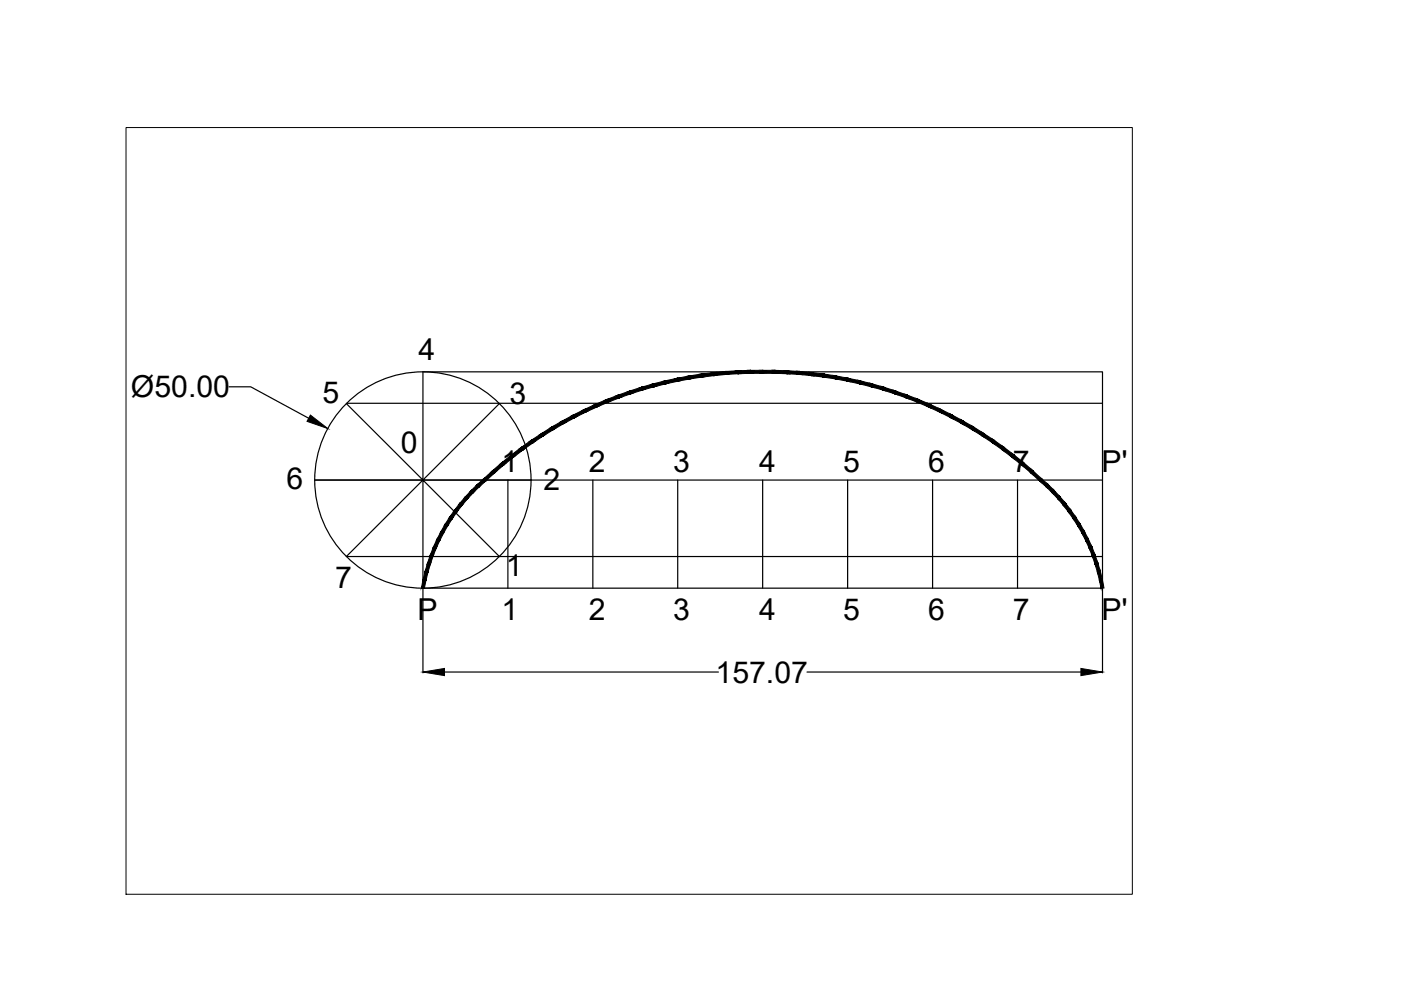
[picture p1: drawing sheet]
<svg xmlns="http://www.w3.org/2000/svg" width="297mm" height="210mm" viewBox="0 0 297 210" stroke-linecap="round" stroke-linejoin="round" font-family="sans-serif">
<!-- layer: 0 -->
<g fill="none" stroke="#000" stroke-width=".25">
<path d="M48.6 82h4.6l12.3 6.7M73.4 85.6l16.3 16.2v-23h144.1v45.9h-144.1v-22.9l16.2 16.2M73.5 85.5h160.3M105.9 85.6l-16.2 16.2h22.9M127.5 85.5h.1M195.9 85.5h.1M89.7 101.7v.2M107.7 101.8v22.9M125.7 101.8v22.9M143.7 101.8v22.9M161.7 101.8v22.9M179.7 101.8v22.9"/>
<path d="M197.7 101.8v22.9M215.7 101.8v22.9M220.7 101.8h.1M233.8 101.8h-167.1h23l-16.3 16.2h160.4M89.7 124.8v17.9M233.8 124.8v17.9M94.2 142.5h58.1M171.1 142.5h58.1"/>
<circle cx="89.7" cy="101.8" r="22.9"/>
</g>
<g fill="#000" stroke="#000" stroke-width=".21">
<path d="M65.8 88l3.7 2.9-4.4-1.6zM89.7 142.5l4.5-.8v1.5zM229.2 141.7l4.6 .8-4.6 .7z"/>
<path d="M159.1 78.5h2.6v.7zM159.1 78.5v.7h2.6zM156.5 78.6l2.6-.1v.7zM156.5 78.6v.6h2.6zM153.9 78.8l2.6-.2v.6zM153.9 78.8l.1 .6 2.5-.2zM151.3 79l2.6-.2 .1 .6zM151.3 79l.1 .6 2.6-.2zM148.7 79.3l2.6-.3 .1 .6zM148.7 79.3l.1 .7 2.6-.4zM146.2 79.7l2.5-.4 .1 .7zM146.2 79.7l.1 .6 2.5-.3zM143.6 80.2l2.6-.5 .1 .6zM143.6 80.2l.1 .6 2.6-.5zM141 80.7l2.6-.5 .1 .6zM141 80.7l.2 .7 2.5-.6zM138.5 81.4l2.5-.7 .2 .7zM138.5 81.4l.2 .6 2.5-.6zM136 82.1l2.5-.7 .2 .6zM136 82.1l.2 .6 2.5-.7zM133.5 82.9l2.5-.8 .2 .6zM133.5 82.9l.2 .6 2.5-.8zM131.1 83.8l2.4-.9 .2 .6zM131.1 83.8l.2 .6 2.4-.9zM128.7 84.7l2.4-.9 .2 .6zM128.7 84.7l.2 .6 2.4-.9zM126.2 85.7l2.5-1 .2 .6zM126.2 85.7l.3 .6 2.4-1zM123.9 86.8l2.3-1.1 .3 .6zM123.9 86.8l.3 .6 2.3-1.1zM121.6 88l2.3-1.2 .3 .6zM121.6 88l.3 .6 2.3-1.2zM119.3 89.2l2.3-1.2 .3 .6zM119.3 89.2l.3 .6 2.3-1.2zM117 90.5l2.3-1.3 .3 .6zM117 90.5l.4 .6 2.2-1.3zM114.8 91.9l2.2-1.4 .4 .6zM114.8 91.9l.4 .5 2.2-1.3zM112.6 93.4l2.2-1.5 .4 .5zM112.6 93.4l.4 .5 2.2-1.5zM110.5 94.9l2.1-1.5 .4 .5zM110.5 94.9l.4 .5 2.1-1.5zM108.4 96.4l2.1-1.5 .4 .5zM108.4 96.4l.4 .6 2.1-1.6zM106.4 98.1l2-1.7 .4 .6zM106.4 98.1l.4 .5 2-1.6zM104.4 99.8l2-1.7 .4 .5zM104.4 99.8l.5 .5 1.9-1.7zM102.5 101.6l1.9-1.8 .5 .5zM102.5 101.6l.5 .4 1.9-1.7z"/>
<path d="M101.2 102.7l1.3-1.2 .5 .5zM101.2 102.7l.4 .5 1.4-1.2zM99.9 104l1.3-1.3 .4 .5zM99.9 104l.5 .5 1.2-1.3zM99.9 104l.5 .5-1.7 .8zM98.7 105.3l.4 .5 1.3-1.3zM98.7 105.3l.4 .5-1.6 .9zM97.5 106.7l.5 .4 1.1-1.3zM97.5 106.7l.5 .4-1.6 1.1zM96.4 108.2l.5 .3 1.1-1.4zM96.4 108.2l.5 .3-1.6 1.1zM95.3 109.6l.6 .4 1-1.5zM95.3 109.6l.6 .4-1.5 1.2zM94.4 111.2l.5 .3 1-1.5zM94.4 111.2l.5 .3-1.4 1.2zM93.5 112.7l.5 .3 .9-1.5zM93.5 112.7l.5 .3-1.3 1.3zM92.7 114.3l.5 .3 .8-1.6zM92.7 114.3l.5 .3-1.3 1.4zM93.2 114.6l-1.3 1.4 .6 .2zM91.9 116l.6 .2-1.3 1.5zM92.5 116.2l-1.3 1.5 .6 .2zM91.2 117.7l.6 .2-1.2 1.5zM91.8 117.9l-1.2 1.5 .7 .2zM90.6 119.4l.7 .2-1.2 1.5zM91.3 119.6l-1.2 1.5 .6 .2zM90.1 121.1l.6 .2-1 1.6zM90.7 121.3l-1 1.6 .6 .1zM89.7 122.9l.6 .1-.9 1.7zM90.3 123l-.9 1.7 .6 .1z"/>
<path d="M219 99.8l1.9 1.8-.4 .4zM219 99.8l-.4 .5 1.9 1.7zM217 98.1l2 1.7-.4 .5zM217 98.1l-.4 .5 2 1.7zM215 96.4l2 1.7-.4 .5zM215 96.4l-.4 .6 2 1.6zM212.9 94.9l2.1 1.5-.4 .6zM212.9 94.9l-.4 .5 2.1 1.6zM210.8 93.4l2.1 1.5-.4 .5zM210.8 93.4l-.4 .5 2.1 1.5zM208.6 91.9l2.2 1.5-.4 .5zM208.6 91.9l-.3 .5 2.1 1.5zM206.4 90.5l2.2 1.4-.3 .5zM206.4 90.5l-.3 .6 2.2 1.3zM204.2 89.2l2.2 1.3-.3 .6zM204.2 89.2l-.4 .6 2.3 1.3zM201.9 88l2.3 1.2-.4 .6zM201.9 88l-.3 .6 2.2 1.2zM199.5 86.8l2.4 1.2-.3 .6zM199.5 86.8l-.3 .6 2.4 1.2zM197.2 85.7l2.3 1.1-.3 .6zM197.2 85.7l-.3 .6 2.3 1.1zM194.8 84.7l2.4 1-.3 .6zM194.8 84.7l-.3 .6 2.4 1zM192.3 83.8l2.5 .9-.3 .6zM192.3 83.8l-.2 .6 2.4 .9zM189.9 82.9l2.4 .9-.2 .6zM189.9 82.9l-.2 .6 2.4 .9zM187.4 82.1l2.5 .8-.2 .6zM187.4 82.1l-.2 .6 2.5 .8zM184.9 81.4l2.5 .7-.2 .6zM184.9 81.4l-.2 .6 2.5 .7zM182.4 80.7l2.5 .7-.2 .6zM182.4 80.7l-.2 .7 2.5 .6zM179.8 80.2l2.6 .5-.2 .7zM179.8 80.2l-.1 .6 2.5 .6zM177.3 79.7l2.5 .5-.1 .6zM177.3 79.7l-.1 .6 2.5 .5zM174.7 79.3l2.6 .4-.1 .6zM174.7 79.3l-.1 .7 2.6 .3zM172.1 79l2.6 .3-.1 .7zM172.1 79l-.1 .6 2.6 .4zM169.5 78.8l2.6 .2-.1 .6zM169.5 78.8v.6l2.5 .2zM166.9 78.6l2.6 .2v.6zM166.9 78.6v.6l2.6 .2zM164.3 78.5l2.6 .1v.6zM164.3 78.5v.7h2.6zM161.7 78.5h2.6v.7zM161.7 78.5v.7h2.6z"/>
<path d="M233.7 122.9l.4 1.8-.6 .1zM233.1 123l.4 1.8 .2-1.9zM233.3 121.1l.4 1.8-.6 .1zM232.7 121.3l.4 1.7 .2-1.9zM232.8 119.4l.5 1.7-.6 .2zM232.2 119.6l.5 1.7 .1-1.9zM232.2 117.7l.6 1.7-.6 .2zM231.6 117.9l.6 1.7v-1.9zM231.5 116l.7 1.7-.6 .2zM230.9 116.2l.7 1.7-.1-1.9zM230.8 114.3l.7 1.7-.6 .2zM230.2 114.6l.7 1.6-.1-1.9zM229.9 112.7l.9 1.6-.6 .3zM229.4 113l.8 1.6-.3-1.9zM229.1 111.2l.8 1.5-.5 .3zM228.5 111.5l.9 1.5-.3-1.8zM228.1 109.6l1 1.6-.6 .3zM227.5 110l1 1.5-.4-1.9zM227 108.2l1.1 1.4-.6 .4zM226.5 108.5l1 1.5-.5-1.8zM225.9 106.7l1.1 1.5-.5 .3zM225.4 107.1l1.1 1.4-.6-1.8zM224.8 105.3l1.1 1.4-.5 .4zM224.3 105.8l1.1 1.3-.6-1.8zM223.5 104l1.3 1.3-.5 .5zM223.1 104.5l1.2 1.3-.8-1.8zM222.2 102.7l1.3 1.3-.4 .5zM222.2 102.7l-.4 .5 1.3 1.3zM220.9 101.5l1.3 1.2-.4 .5zM220.9 101.5l-.4 .5 1.3 1.2z"/>
</g>
<path d="M26.7 27h213.4v162.6h-213.4z" fill="none" stroke="#000" stroke-width=".21"/>
<g font-size="6.4">
<text x="88.8" y="76.3">4</text>
<text x="27.8" y="84.2">Ø50.00</text>
<text x="68.4" y="85.4">5</text>
<text x="108" y="85.6">3</text>
<text x="85" y="96.1">0</text>
<text x="106.3" y="100">1</text>
<text x="124.8" y="100">2</text>
<text x="142.8" y="100">3</text>
<text x="161" y="100">4</text>
<text x="178.8" y="100">5</text>
<text x="196.8" y="100">6</text>
<text x="214.8" y="100">7</text>
<text x="233.6" y="100">P'</text>
<text x="60.8" y="103.8">6</text>
<text x="115.2" y="103.9">2</text>
<text x="71.1" y="124.6">7</text>
<text x="107.3" y="122.2">1</text>
<text x="88.5" y="131.5">P</text>
<text x="106.3" y="131.5">1</text>
<text x="124.8" y="131.5">2</text>
<text x="142.8" y="131.5">3</text>
<text x="161" y="131.5">4</text>
<text x="178.8" y="131.5">5</text>
<text x="196.8" y="131.5">6</text>
<text x="214.8" y="131.5">7</text>
<text x="233.6" y="131.5">P'</text>
<text x="151.7" y="144.8">157.07</text>
</g>
</svg>
